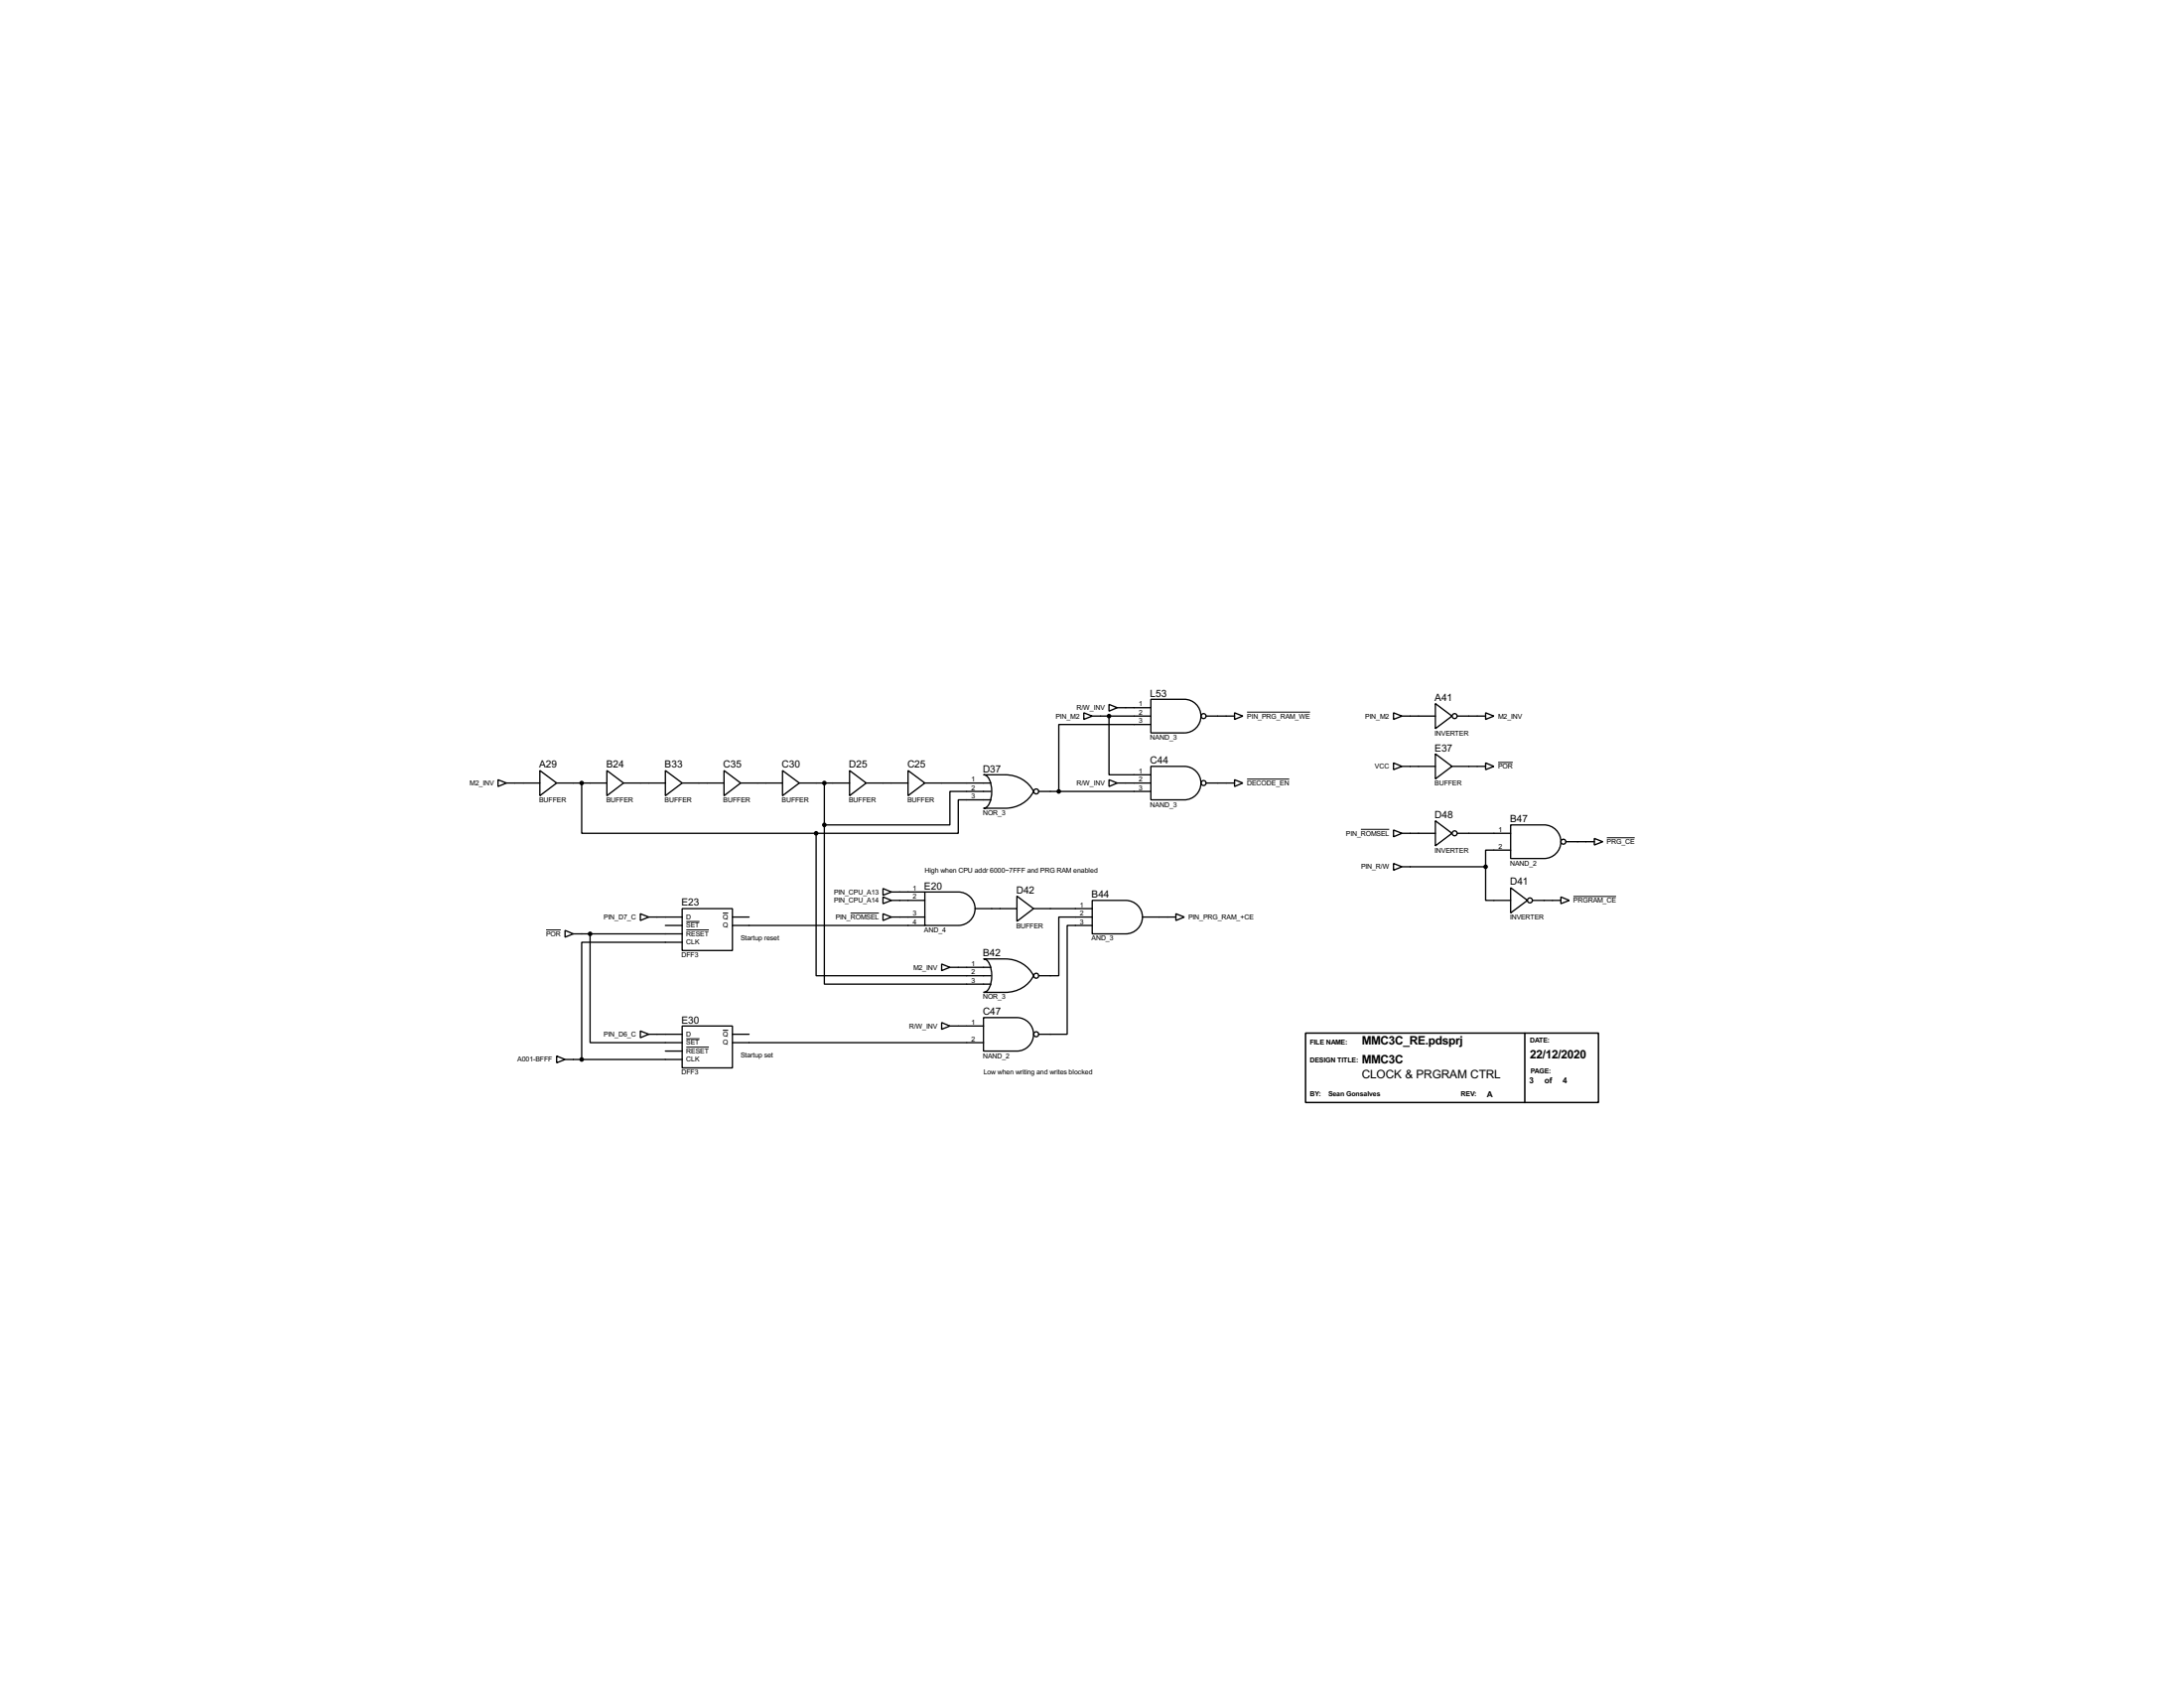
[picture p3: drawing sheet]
<svg xmlns="http://www.w3.org/2000/svg" width="663mm" height="510mm" viewBox="0 0 663 510" stroke-linecap="round" stroke-linejoin="round" font-family="sans-serif">
<g fill="none" stroke="#000" stroke-width=".4">
<path d="M329 216.2l2.5 1-2.5 1zM331.5 217.2h17.8M336.6 213.7l2.5 1-2.5 1zM336.6 217.2v17.8h12.7M339.1 214.7h10.2M349.3 212.1h10.2a5.1 5.1 0 0 1 5 5.1 5.1 5.1 0 0 1-5 5.1h-10.2zM349.3 219.8h-27.9v20.3M366.1 217.2h8.6M374.7 216.2l2.5 1-2.5 1zM423 216.2l2.5 1-2.5 1zM425.5 217.2h10.2M435.7 213.4l5 3.8-5 3.8z"/>
<path d="M442.3 217.2h8.6M450.9 216.2l2.5 1-2.5 1zM151.2 236.5l2.5 1-2.5 1.1zM153.7 237.5h10.2M163.9 233.7l5.1 3.8-5.1 3.9zM169 237.5h15.2M176.6 237.5v15.3h71.1M184.2 233.7l5.1 3.8-5.1 3.9zM189.3 237.5h12.7M202 233.7l5.1 3.8-5.1 3.9zM207.1 237.5h12.7M219.8 233.7l5 3.8-5 3.9z"/>
<path d="M224.8 237.5h12.7M237.5 233.7l5.1 3.8-5.1 3.9zM242.6 237.5h15.3M250.2 237.5v12.7M257.9 233.7l5 3.8-5 3.9zM262.9 237.5h12.7M275.6 233.7l5.1 3.8-5.1 3.9zM280.7 237.5h20.1M298.5 235h6.6a9.4 9.4 0 0 1 8.6 5.1 9.5 9.5 0 0 1-8.6 5.1h-6.6a3.2 3.2 0 0 0 2.3-3.2 7.8 7.8 0 0 0-1.3-6.6zM336.6 236.5l2.5 1-2.5 1.1zM339.1 237.5h10.2M349.3 232.5h10.2a5.1 5.1 0 0 1 5 5 5.1 5.1 0 0 1-5 5.1h-10.2z"/>
<path d="M366.1 237.5h8.6M374.7 236.5l2.5 1-2.5 1.1zM423 231.4l2.5 1.1-2.5 1zM425.5 232.5h10.2M435.7 228.7l5 3.8-5 3.8zM440.7 232.5h10.2M450.9 231.4l2.5 1.1-2.5 1zM247.7 252.8v43.2h53.1M250.2 250.2v48.3h50.6M300.8 242.6h-9.9v10.2h-43.2M300.8 240.1h-12.5v10.1h-38.1M315.3 240.1h34"/>
<path d="M423 251.8l2.5 1-2.5 1zM425.5 252.8h10.2M435.7 249l5 3.8-5 3.8zM442.3 252.8h16.2M458.5 250.2h10.2a5.1 5.1 0 0 1 5.1 5.1 5.1 5.1 0 0 1-5.1 5.1h-10.2zM458.5 257.9h-7.6v5M475.3 255.3h8.6M483.9 254.3l2.6 1-2.6 1zM194.4 277.2l2.5 1-2.5 1zM196.9 278.2h10.2M207.1 275.6h15.2v12.7h-15.2zM222.3 278.2h5.1"/>
<path d="M268 269.5l2.6 1.1-2.6 1zM268 272.1l2.6 1-2.6 1zM268 277.2l2.6 1-2.6 1zM270.6 278.2h10.1M270.6 270.6h10.1M270.6 273.1h10.1M280.7 270.6h10.2a5.1 5.1 0 0 1 5.1 5 5.1 5.1 0 0 1-5.1 5.1h-10.2zM296 275.6h12.7M308.7 271.8l5 3.8-5 3.9zM313.7 275.6h17.8M331.5 273.1h10.2a5.1 5.1 0 0 1 5.1 5.1 5.1 5.1 0 0 1-5.1 5.1h-10.2zM331.5 278.2h-10.1v17.8h-6.1"/>
<path d="M346.8 278.2h10.1M356.9 277.2l2.6 1-2.6 1zM423 261.9l2.5 1-2.5 1.1zM425.5 262.9h25.4M450.9 262.9v10.2h7.6M458.5 269.3l5.1 3.8-5.1 3.8zM465.1 273.1h8.7M473.8 272.1l2.5 1-2.5 1zM171.5 282.2l2.5 1.1-2.5 1zM174 283.3h33.1M179.1 283.3v33h28M202 280.7h5.1"/>
<path d="M207.1 285.8h-30.5v35.6M222.3 280.7h58.4M285.8 292.4l2.5 1-2.5 1zM288.3 293.4h12.5M298.5 290.9h6.6a9.5 9.5 0 0 1 8.6 5.1 9.4 9.4 0 0 1-8.6 5h-6.6a3.1 3.1 0 0 0 2.3-3.1 7.9 7.9 0 0 0-1.3-6.6zM331.5 280.7h-7.6v33h-8.6M194.4 312.7l2.5 1-2.5 1.1zM196.9 313.7h10.2M202 318.8h5.1M207.1 311.2h15.2v12.7h-15.2zM222.3 316.3h76.2M222.3 313.7h5.1"/>
<path d="M285.8 310.2l2.5 1-2.5 1zM288.3 311.2h10.2M298.5 308.7h10.2a5.1 5.1 0 0 1 5 5 5.1 5.1 0 0 1-5 5.1h-10.2zM169 320.3l2.5 1.1-2.5 1zM171.5 321.4h35.6"/>
<circle cx="365.3" cy="217.2" r=".75"/>
<circle cx="441.5" cy="217.2" r=".75"/>
<circle cx="365.3" cy="237.5" r=".75"/>
<circle cx="314.5" cy="240.1" r=".75"/>
<circle cx="441.5" cy="252.8" r=".75"/>
<circle cx="474.5" cy="255.3" r=".75"/>
<circle cx="464.3" cy="273.1" r=".75"/>
<circle cx="314.5" cy="296" r=".75"/>
<circle cx="314.5" cy="313.7" r=".75"/>
</g>
<g fill="#000" stroke="#000" stroke-width=".4">
<circle cx="336.6" cy="217.2" r=".5"/>
<circle cx="176.5" cy="237.5" r=".5"/>
<circle cx="250.2" cy="237.5" r=".5"/>
<circle cx="247.7" cy="252.8" r=".5"/>
<circle cx="250.2" cy="250.2" r=".5"/>
<circle cx="321.3" cy="240.1" r=".5"/>
<circle cx="450.9" cy="262.9" r=".5"/>
<circle cx="179.1" cy="283.3" r=".5"/>
<circle cx="176.5" cy="321.4" r=".5"/>
</g>
<g fill="none" stroke="#000" stroke-width=".3">
<path d="M378.5 216h19.1M378.5 236.3h12.8M454.7 231.3h4.5M413.1 251.6h8.6M487.7 254.1h8.5M208.3 279.5h4M219.4 277h1.6M258.2 277h8.6M477.6 271.9h12.9M165.8 282.1h4.4M208.3 282.1h6.9M208.3 317.6h6.9"/>
<path d="M208.3 315.1h4M219.4 312.5h1.6"/>
</g>
<path d="M396.3 313.4h88.9v21h-88.9zM462.8 313.4v21" fill="none" stroke="#000" stroke-width=".45"/>
<g font-size="4">
<text x="413.3" y="316.9">MMC3C_RE.pdsprj</text>
<text x="413.3" y="322.7">MMC3C</text>
<text x="464.4" y="321">22/12/2020</text>
<text x="413.3" y="327.1">CLOCK &amp; PRGRAM CTRL</text>
</g>
<g font-size="3.4">
<text x="349.1" y="211.3">L53</text>
<text x="435.5" y="212.6">A41</text>
<text x="435.5" y="227.9">E37</text>
<text x="163.7" y="232.9">A29</text>
<text x="184" y="232.9">B24</text>
<text x="201.8" y="232.9">B33</text>
<text x="219.6" y="232.9">C35</text>
<text x="237.3" y="232.9">C30</text>
<text x="257.7" y="232.9">D25</text>
<text x="275.4" y="232.9">C25</text>
<text x="349.1" y="231.7">C44</text>
<text x="298.3" y="234.2">D37</text>
<text x="435.5" y="248.2">D48</text>
<text x="458.3" y="249.4">B47</text>
<text x="280.5" y="269.8">E20</text>
<text x="458.3" y="268.5">D41</text>
<text x="206.9" y="274.8">E23</text>
<text x="308.5" y="271">D42</text>
<text x="331.3" y="272.3">B44</text>
<text x="298.3" y="290.1">B42</text>
<text x="206.9" y="310.4">E30</text>
<text x="298.3" y="307.9">C47</text>
</g>
<g font-size="2.8">
<text x="464.2" y="328.7">3</text>
<text x="468.8" y="328.7">of</text>
<text x="474.4" y="328.7">4</text>
<text x="451.3" y="332.8">A</text>
</g>
<g font-size="2.4">
<text x="326.8" y="215.4">R/W_INV</text>
<text x="345.6" y="214.3">1</text>
<text x="320.4" y="217.9">PIN_M2</text>
<text x="345.6" y="216.8">2</text>
<text x="345.6" y="219.4">3</text>
<text x="378.5" y="217.9">PIN_PRG_RAM_WE</text>
<text x="414.4" y="217.9">PIN_M2</text>
<text x="454.7" y="217.9">M2_INV</text>
<text x="349.1" y="224.4">NAND_3</text>
<text x="435.5" y="223.1">INVERTER</text>
<text x="417.3" y="233.2">VCC</text>
<text x="454.7" y="233.2">POR</text>
<text x="142.6" y="238.2">M2_INV</text>
<text x="294.8" y="237.1">1</text>
<text x="294.8" y="239.7">2</text>
<text x="326.8" y="238.2">R/W_INV</text>
<text x="345.6" y="234.6">1</text>
<text x="345.6" y="237.1">2</text>
<text x="345.6" y="239.7">3</text>
<text x="378.5" y="238.2">DECODE_EN</text>
<text x="435.5" y="238.4">BUFFER</text>
<text x="163.7" y="243.5">BUFFER</text>
<text x="184" y="243.5">BUFFER</text>
<text x="201.8" y="243.5">BUFFER</text>
<text x="219.6" y="243.5">BUFFER</text>
<text x="237.3" y="243.5">BUFFER</text>
<text x="257.7" y="243.5">BUFFER</text>
<text x="275.4" y="243.5">BUFFER</text>
<text x="294.8" y="242.2">3</text>
<text x="349.1" y="244.7">NAND_3</text>
<text x="298.3" y="247.3">NOR_3</text>
<text x="408.6" y="253.5">PIN_ROMSEL</text>
<text x="454.8" y="252.4">1</text>
<text x="454.8" y="257.5">2</text>
<text x="487.7" y="256">PRG_CE</text>
<text x="413.1" y="263.6">PIN_R/W</text>
<text x="435.5" y="258.7">INVERTER</text>
<text x="458.3" y="262.5">NAND_2</text>
<text x="280.7" y="264.8">High when CPU addr 6000~7FFF and PRG RAM enabled</text>
<text x="253.1" y="271.3">PIN_CPU_A13</text>
<text x="253.1" y="273.8">PIN_CPU_A14</text>
<text x="277" y="270.2">1</text>
<text x="277" y="272.7">2</text>
<text x="327.8" y="275.2">1</text>
<text x="477.6" y="273.8">PRGRAM_CE</text>
<text x="183.3" y="278.9">PIN_D7_C</text>
<text x="208.3" y="281.4">SET</text>
<text x="208.3" y="278.9">D</text>
<text x="219.4" y="278.9">Q</text>
<text x="219.4" y="281.4">Q</text>
<text x="253.7" y="278.9">PIN_ROMSEL</text>
<text x="277" y="277.8">3</text>
<text x="277" y="280.3">4</text>
<text x="308.5" y="281.6">BUFFER</text>
<text x="327.8" y="277.8">2</text>
<text x="327.8" y="280.3">3</text>
<text x="360.7" y="278.9">PIN_PRG_RAM_+CE</text>
<text x="458.3" y="279">INVERTER</text>
<text x="165.8" y="284">POR</text>
<text x="208.3" y="284">RESET</text>
<text x="208.3" y="286.5">CLK</text>
<text x="224.8" y="285.2">Startup reset</text>
<text x="280.5" y="282.8">AND_4</text>
<text x="331.3" y="285.4">AND_3</text>
<text x="206.9" y="290.4">DFF3</text>
<text x="294.8" y="293">1</text>
<text x="277.2" y="294.1">M2_INV</text>
<text x="294.8" y="295.6">2</text>
<text x="294.8" y="298.1">3</text>
<text x="298.3" y="303.1">NOR_3</text>
<text x="276" y="311.9">R/W_INV</text>
<text x="294.8" y="310.8">1</text>
<text x="183.3" y="314.4">PIN_D6_C</text>
<text x="208.3" y="317">SET</text>
<text x="208.3" y="314.4">D</text>
<text x="219.4" y="314.4">Q</text>
<text x="219.4" y="317">Q</text>
<text x="294.8" y="315.9">2</text>
<text x="397.6" y="316.8">FILE NAME:</text>
<text x="464.4" y="316.3">DATE:</text>
<text x="157.1" y="322.1">A001-BFFF</text>
<text x="208.3" y="319.5">RESET</text>
<text x="208.3" y="322.1">CLK</text>
<text x="224.8" y="320.7">Startup set</text>
<text x="298.3" y="320.9">NAND_2</text>
<text x="397.6" y="322.2">DESIGN TITLE:</text>
<text x="206.9" y="326">DFF3</text>
<text x="298.5" y="325.8">Low when writing and writes blocked</text>
<text x="464.6" y="325.7">PAGE:</text>
<text x="397.6" y="332.5">BY:</text>
<text x="403.2" y="332.5">Sean Gonsalves</text>
<text x="443.4" y="332.6">REV:</text>
</g>
</svg>
